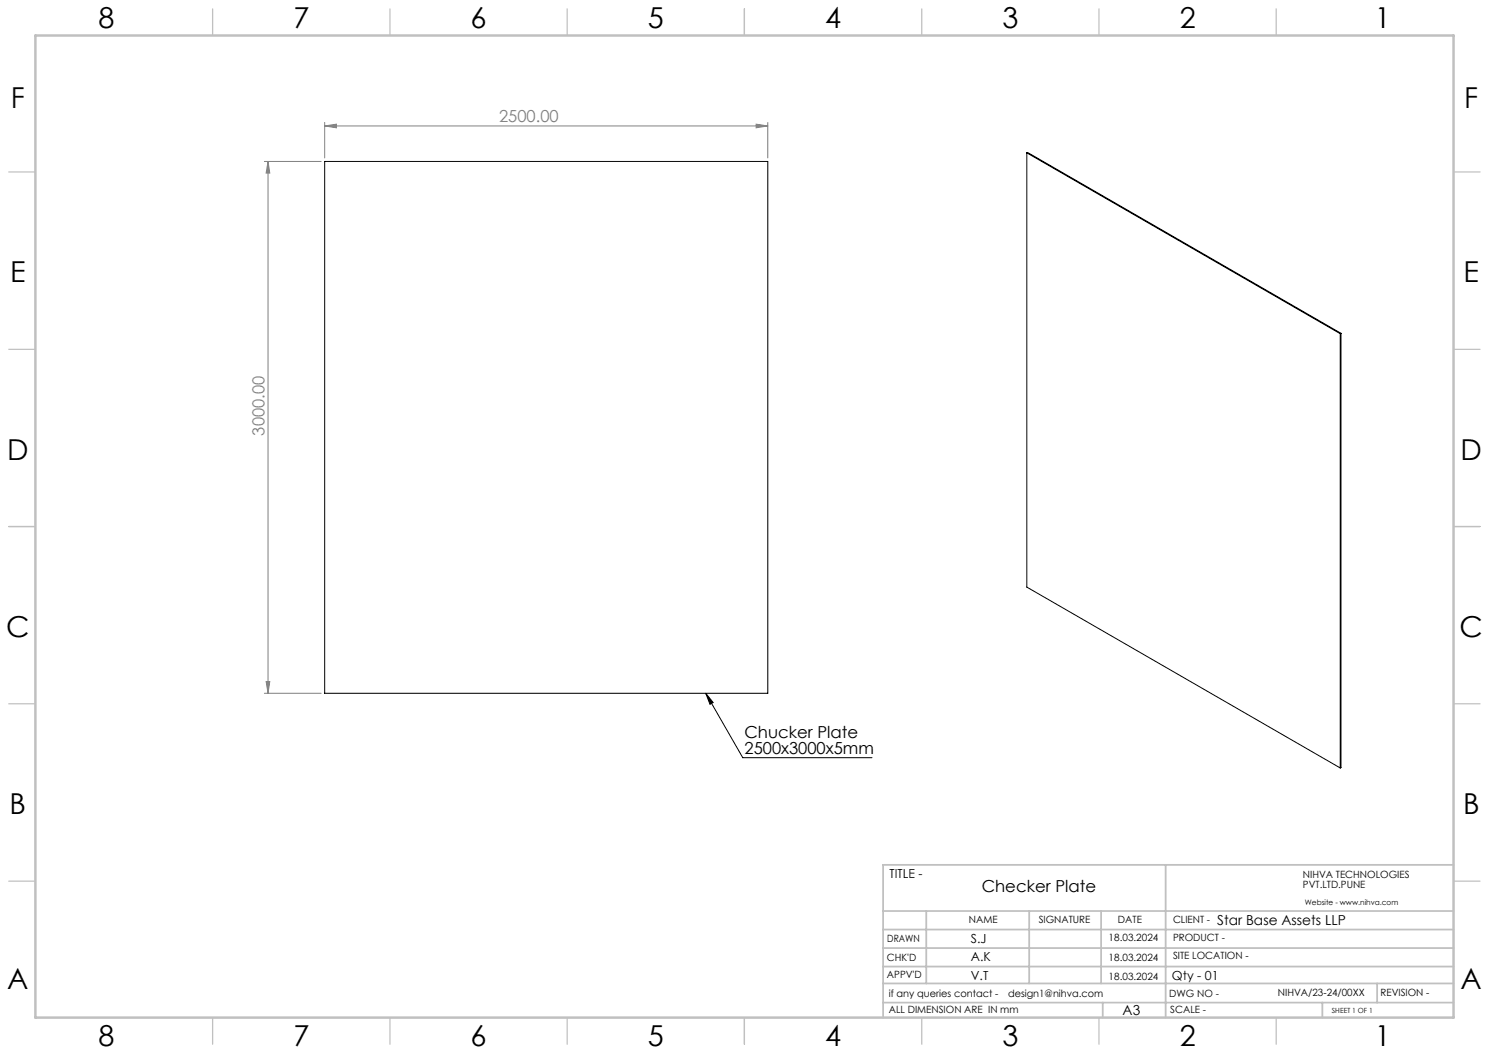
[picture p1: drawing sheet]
<svg xmlns="http://www.w3.org/2000/svg" width="420mm" height="297mm" viewBox="0 0 420 297" stroke-linecap="round" stroke-linejoin="round" font-family="sans-serif">
<path d="M199.1 195.5l2.1 2.7-.9 .4zM199.1 195.5l10.4 18.2h36.5" fill="none" stroke="#000" stroke-width=".28"/>
<path d="M91.6 35.5l3.3-.5v1.1zM91.6 34.5v10.1M91.6 35.5h125M213.3 35l3.3 .5-3.3 .6zM216.6 34.5v10.1M74.6 45.5h16M75.6 45.5v150M75.6 45.5l.5 3.3h-1zM74.6 195.5h16M75.1 192.2h1l-.5 3.3z" fill="none" stroke="#808080" stroke-width=".28"/>
<g fill="none" stroke="#c0c0c0" stroke-width=".35">
<path d="M60 2.5v7.5M110 2.5v7.5M160 2.5v7.5M210 2.5v7.5M260 2.5v7.5M310 2.5v7.5M360 2.5v7.5M2.5 48.5h7.5M410 48.5h7.5M2.5 98.5h7.5M410 98.5h7.5M2.5 148.5h7.5"/>
<path d="M410 148.5h7.5M2.5 198.5h7.5M410 198.5h7.5M2.5 248.5h7.5M410 248.5h7.5M60 287v7.5M110 287v7.5M160 287v7.5M210 287v7.5M260 287v7.5M310 287v7.5M360 287v7.5"/>
</g>
<g fill="none" stroke="#c0c0c0" stroke-width=".5">
<path d="M249.1 257h160.9M261.3 257v20.4M290.3 257v20.4M310.6 257v20.4M328.8 243.9v43.1M410 243.9h-160.9v43.1M249.1 272.6h160.9M249.1 267.4h160.9M249.1 262.2h160.9M249.1 277.4h160.9M388.4 277.4v5.4M249.1 282.8h160.9"/>
<path d="M311 282.8v4.2M373 282.8v4.2"/>
</g>
<path d="M10 10h400v277h-400z" fill="none" stroke="#c0c0c0" stroke-width=".7"/>
<path d="M199.1 195.5l2.1 2.7-.9 .4z" fill="#000"/>
<g fill="#808080">
<path d="M213.3 35l3.3 .5-3.3 .6zM91.6 35.5l3.3-.5v1.1z"/>
<path d="M75.6 45.5l.5 3.3h-1zM75.1 192.2h1l-.5 3.3z"/>
</g>
<path d="M91.6 45.5h125v150h-125zM289.6 43.1v122.5l88.4 51M289.6 43.1l88.4 51M289.6 43.1l.2-.1 88.4 51M378 94.1v122.5M378.2 94v122.5l-.2 .1M378.2 94l-.2 .1" fill="none" stroke="#000" stroke-width=".28"/>
<g font-size="8.1">
<text x="27.8" y="8">8</text>
<text x="82.8" y="8">7</text>
<text x="132.8" y="8">6</text>
<text x="182.8" y="8">5</text>
<text x="232.8" y="8">4</text>
<text x="282.8" y="8">3</text>
<text x="332.8" y="8">2</text>
<text x="387.8" y="8">1</text>
<text x="3" y="30.4">F</text>
<text x="413" y="30.4">F</text>
<text x="2.8" y="79.6">E</text>
<text x="412.8" y="79.6">E</text>
<text x="2" y="129.6">D</text>
<text x="412" y="129.6">D</text>
<text x="1.7" y="179.6">C</text>
<text x="411.7" y="179.6">C</text>
<text x="2.7" y="229.6">B</text>
<text x="412.7" y="229.6">B</text>
<text x="2" y="278.9">A</text>
<text x="412" y="278.9">A</text>
<text x="27.8" y="295">8</text>
<text x="82.8" y="295">7</text>
<text x="132.8" y="295">6</text>
<text x="182.8" y="295">5</text>
<text x="232.8" y="295">4</text>
<text x="282.8" y="295">3</text>
<text x="332.8" y="295">2</text>
<text x="387.8" y="295">1</text>
</g>
<g font-size="4.7" fill="#808080">
<text x="140.8" y="34.5">2500.00</text>
<text x="74.6" y="122.9" transform="rotate(-90 74.6 122.9)">3000.00</text>
</g>
<g font-size="4.7">
<text x="210" y="208.1">Chucker Plate</text>
<text x="210" y="212.6">2500x3000x5mm</text>
<text x="276.9" y="251.5">Checker Plate</text>
</g>
<g font-size="3.9">
<text x="343.3" y="260.9">Star Base Assets LLP</text>
<text x="316.7" y="286.4">A3</text>
</g>
<g font-size="3.5">
<text x="250.9" y="247.7">TITLE -</text>
<text x="273.9" y="266.1">S.J</text>
<text x="273.9" y="271">A.K</text>
<text x="273.9" y="276.3">V.T</text>
<text x="330.5" y="276.3">Qty - 01</text>
</g>
<g font-size="2.8">
<text x="367.5" y="247.7">NIHVA TECHNOLOGIES</text>
<text x="367.5" y="250.5">PVT.LTD.PUNE</text>
<text x="273.3" y="260.4">NAME</text>
<text x="293" y="260.4">SIGNATURE</text>
<text x="315.3" y="260.5">DATE</text>
<text x="330.9" y="260.5">CLIENT -</text>
<text x="250.3" y="265.7">DRAWN</text>
<text x="312.7" y="265.4">18.03.2024</text>
<text x="330.9" y="265.5">PRODUCT -</text>
<text x="250.2" y="271.1">CHK'D</text>
<text x="250.2" y="275.8">APPV'D</text>
<text x="312.7" y="271">18.03.2024</text>
<text x="330.9" y="270.6">SITE LOCATION -</text>
<text x="250.7" y="281.1">if any queries contact -</text>
<text x="284.3" y="281.1">design1@nihva.com</text>
<text x="312.7" y="276.3">18.03.2024</text>
<text x="329.8" y="281.3">DWG NO -</text>
<text x="360.4" y="281.1">NIHVA/23-24/00XX</text>
<text x="389.4" y="281.1">REVISION -</text>
<text x="250.7" y="285.6">ALL DIMENSION ARE IN mm</text>
<text x="330.1" y="285.7">SCALE -</text>
</g>
<text font-size="2.1" x="368.1" y="255.1">Website - www.nihva.com</text>
<text font-size="2" x="375.7" y="285.6">SHEET 1 OF 1</text>
</svg>
